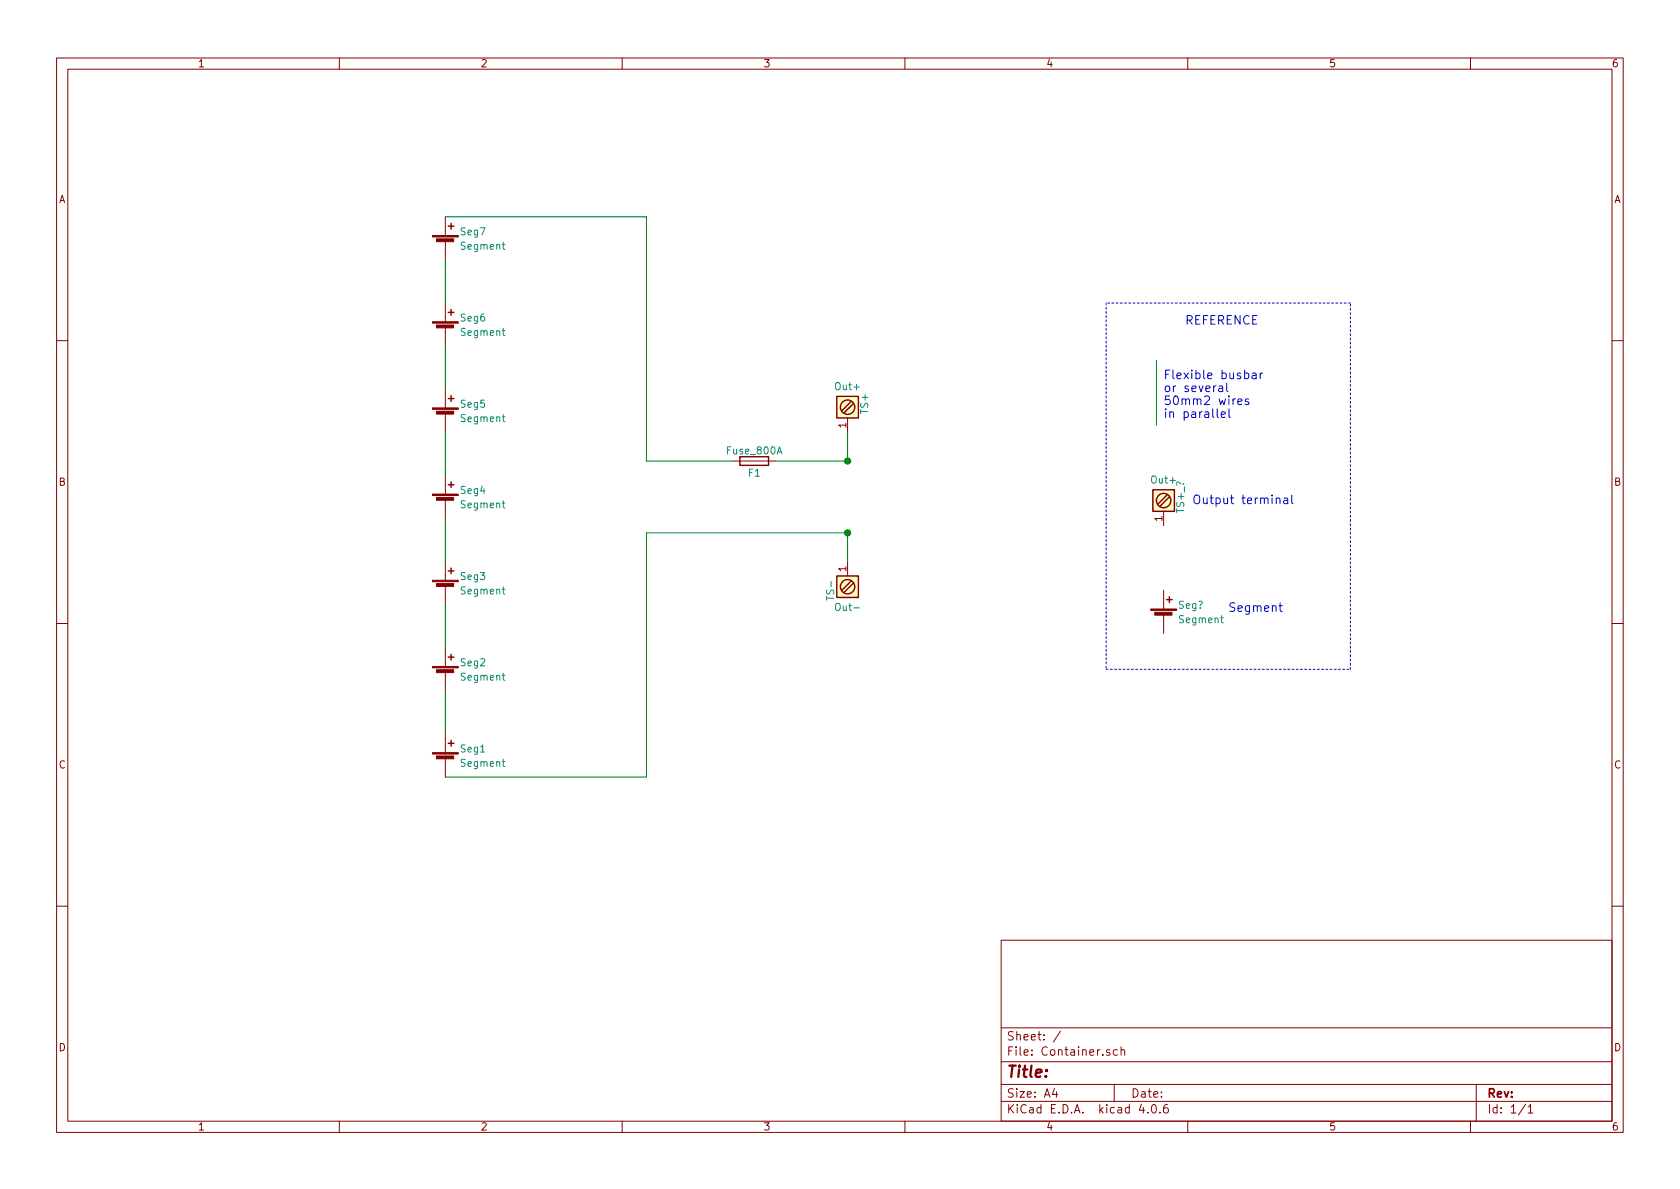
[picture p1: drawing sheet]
<svg xmlns="http://www.w3.org/2000/svg" width="297mm" height="210mm" viewBox="0 0 297 210" stroke-linecap="round" stroke-linejoin="round" font-family="sans-serif">
<g fill="none" stroke="#840000" stroke-width=".18">
<path d="M10 10.3h277v189.9h-277zM12 12.2h273v186.1h-273zM60 10.3v1.9M110 10.3v1.9M160 10.3v1.9M210 10.3v1.9M260 10.3v1.9M78.7 38.3v3.4M78.7 42.7v3.3M78.7 53.6v3.3M78.7 57.9v3.3M10 60.2h2"/>
<path d="M78.7 68.8v3.3M78.7 73.1v3.3M149.9 73.9v2.5M285 60.2h2M78.7 84.1v3.3M78.7 88.4v3.3M78.7 99.3v3.3M129.5 81.5h7.7M149.9 99.3v2.5M205.7 90.4v2.6M10 110.3h2M78.7 103.6v3.3"/>
<path d="M78.7 114.5v3.4M78.7 118.9v3.3M205.7 104.4v3.3M205.7 108.7v3.3M285 110.3h2M78.7 129.8v3.3M78.7 134.1v3.3M10 160.2h2M177 166.3h108v32h-108zM285 160.2h2M60 198.3v1.9M110 198.3v1.9"/>
<path d="M160 198.3v1.9M177 194.8h108M177 191.8h108M177 187.8h108M177 181.8h108M186.4 192.5l-.3 1h.9M186.8 193v1M187.5 182.3l-1.3 2M196.2 185.7a.37 .37 0 0 0-.6 .1l.1 .2 .5 .2 .1 .1-.2 .3-.5-.1M197 191.8v3M197.6 185.7l-.5-.1-.3 .3 .1 .6 .2 .1 .5-.1M198.2 185.7l.2-.1 .4 .1 .1 .9"/>
<path d="M198.2 185.1v1.5M201.8 195.2l-.4 1.1h1M202.9 196.7v.1M203.8 195.4l.1-.1a.81 .81 0 0 1 .6 .6 .81 .81 0 0 1-.3 .8l-.1 .1a.8 .8 0 0 1-.6-.6 .8 .8 0 0 1 .3-.8zM205.1 196.7v.1M206.4 195.3a.59 .59 0 0 0-.7 .7l.1 .7 .2 .1 .5-.1 .1-.5-.2-.2-.4-.1-.3 .3M210 198.3v1.9M260 198.3v1.9M261 191.8v6.5M269.7 195.2l-1.2 2M270.2 195.8l.4-.5v1.5M270.2 196.8h.8"/>
</g>
<g fill="#840000" stroke="#840000" stroke-width=".18">
<path d="M76.5 133.1h4.5v.2h-4.5z"/>
<path d="M77.2 133.7h3v.5h-3z"/>
<path d="M76.5 117.9h4.5v.2h-4.5z"/>
<path d="M77.2 118.4h3v.5h-3z"/>
<path d="M76.5 102.6h4.5v.3h-4.5z"/>
<path d="M77.2 103.2h3v.5h-3z"/>
<path d="M76.5 87.4h4.5v.2h-4.5z"/>
<path d="M77.2 88h3v.5h-3z"/>
<path d="M76.5 72.1h4.5v.3h-4.5z"/>
<path d="M77.2 72.7h3v.5h-3z"/>
<path d="M76.5 56.9h4.5v.2h-4.5z"/>
<path d="M77.2 57.5h3v.5h-3z"/>
<path d="M76.5 41.7h4.5v.2h-4.5z"/>
<path d="M77.2 42.2h3v.5h-3z"/>
<path d="M203.5 107.7h4.5v.2h-4.5z"/>
<path d="M204.2 108.3h3v.5h-3z"/>
</g>
<g fill="none" stroke="#840000" stroke-width=".25">
<path d="M79.2 40h1.1M79.8 39.5v1M79.2 55.2h1.1M79.8 54.7v1M79.2 70.5h1.1M79.8 70v1M148 70.1h3.8v3.8h-3.8zM150.5 71l-1.7 1.6M150.9 71.4l-1.7 1.6M79.2 85.7h1.1M79.8 85.2v1M130.8 80.8h5.1v1.5h-5.1z"/>
<path d="M203.8 86.6h3.8v3.8h-3.8zM206.4 87.5l-1.7 1.6M206.8 87.9l-1.7 1.6M79.2 116.2h1.1M79.2 101h1.1M79.8 100.5v1M79.8 115.7v1M148 101.8h3.8v3.9h-3.8zM150.5 102.7l-1.7 1.7M150.9 103.1l-1.7 1.7M206.2 106h1.1M206.8 105.5v1"/>
<path d="M79.2 131.4h1.1M79.8 130.9v1"/>
<circle cx="149.9" cy="72" r="1.27"/>
<circle cx="205.7" cy="88.5" r="1.27"/>
<circle cx="149.9" cy="103.8" r="1.27"/>
</g>
<g fill="none" stroke="#008484" stroke-width=".18">
<path d="M88.8 58.5h.5M88.8 43.2h.5M89 58.1v1l.3 .2M89 42.8v1.1l.3 .2M88.8 73.7h.5M89 73.3v1.1l.3 .2M88.8 88.9h.5M89 88.5v1.1l.3 .2M88.8 119.4h.5M88.8 104.2h.5M89 119v1.1l.3 .2M89 103.8v1l.3 .2"/>
<path d="M215.8 109.3h.5M216 108.9v1l.3 .2M88.8 134.7h.5M89 134.3v1l.3 .2"/>
</g>
<path d="M78.7 38.3h35.6v43.2h15.2M78.7 46v7.6M78.7 61.2v7.6M78.7 76.4v7.7M149.9 76.4v5.1h-12.7M204.5 63.7v11.5M78.7 91.7v7.6M149.9 99.3v-5.1h-35.6v43.2h-35.6M78.7 106.9v7.6M78.7 122.2v7.6" fill="none" stroke="#008400" stroke-width=".18"/>
<g fill="#ffffc2" stroke="#ffffc2" stroke-width=".18">
<path d="M148 70.1h3.8v3.8h-3.8z"/>
<path d="M148 101.8h3.8v3.9h-3.8z"/>
<path d="M203.8 86.6h3.8v3.8h-3.8z"/>
</g>
<g fill="#008400" stroke="#008400" stroke-width=".25">
<circle cx="149.9" cy="94.2" r=".51"/>
<circle cx="149.9" cy="81.5" r=".51"/>
</g>
<g fill="none" stroke="#0000c2" stroke-width=".18">
<path d="M215.2 72.3v1.3l.2 .2M215.5 68.3h.6l.1 1M215.9 73.3l.8-.1-.1-.3-.4-.1-.3 .2 .1 .8h.6M216.2 68.6l-.5 .1a.3 .3 0 0 0-.3 .3 .3 .3 0 0 0 .3 .3l.5-.1M216.9 67.7v1.4l.2 .2M217.3 72.3v1.3l.2 .2M218.9 71l.7-.1-.1-.3-.4-.1-.2 .3v.7h.6M220.8 70.6l-.4-.1-.2 .3v.2l.6 .1v.4h-.6M221.4 66h.6l.1 1M222.1 66.3l-.5 .1a.3 .3 0 0 0-.2 .3 .3 .3 0 0 0 .2 .3l.5-.1M222.8 66v1M223.2 66h-.2l-.2 .3"/>
<path d="M225.7 88.2v-.1a.36 .36 0 0 1 .6 .2v.8M227 88.1h.6l.1 1M227.7 88.4l-.5 .1a.3 .3 0 0 0-.3 .3 .3 .3 0 0 0 .3 .3l.5-.1M228.4 87.5v1.4l.2 .2M226.1 107.1h.6M226.3 106.6v1.3l.4 .2"/>
</g>
<path d="M195.6 53.6v64.8M238.8 53.6h-43.2M195.6 118.4h43.2M238.8 118.4v-64.8" fill="none" stroke="#0000c2" stroke-width=".18" stroke-dasharray=".3 .4"/>
<text font-size="2.8" fill="#840000" x="178" y="190.5">Title:</text>
<g font-size="2.1" fill="#0000c2">
<text x="209.5" y="57.4">REFERENCE</text>
<text x="205.7" y="67.1">Flexible busbar</text>
<text x="205.7" y="69.3">or several</text>
<text x="205.7" y="71.6">50mm2 wires</text>
<text x="205.7" y="73.9">in parallel</text>
<text x="210.8" y="89.1">Output terminal</text>
<text x="217.2" y="108.2">Segment</text>
</g>
<g font-size="2.1" fill="#840000">
<text x="178" y="184">Sheet: /</text>
<text x="178" y="186.7">File: Container.sch</text>
<text x="178" y="196.9">KiCad E.D.A. kicad 4.0.6</text>
<text x="178" y="194.1">Size: A4</text>
<text x="200" y="194.1">Date:</text>
<text x="263" y="194.1">Rev:</text>
<text x="263" y="196.9">Id: 1/1</text>
</g>
<g font-size="1.8" fill="#840000">
<text x="35" y="11.9">1</text>
<text x="85" y="11.9">2</text>
<text x="135" y="11.9">3</text>
<text x="185" y="11.9">4</text>
<text x="235" y="11.9">5</text>
<text x="285" y="11.9">6</text>
<text x="10.4" y="35.9">A</text>
<text x="285.4" y="35.9">A</text>
<text x="149.6" y="75.7" transform="rotate(-90 149.6 75.7)">1</text>
<text x="10.4" y="85.9">B</text>
<text x="285.4" y="85.9">B</text>
<text x="205.5" y="92.2" transform="rotate(-90 205.5 92.2)">1</text>
<text x="149.6" y="101.1" transform="rotate(-90 149.6 101.1)">1</text>
<text x="10.4" y="135.9">C</text>
<text x="285.4" y="135.9">C</text>
<text x="10.4" y="185.9">D</text>
<text x="285.4" y="185.9">D</text>
<text x="35" y="199.9">1</text>
<text x="85" y="199.9">2</text>
<text x="135" y="199.9">3</text>
<text x="185" y="199.9">4</text>
<text x="235" y="199.9">5</text>
<text x="285" y="199.9">6</text>
</g>
<g font-size="1.8" fill="#008484">
<text x="81.5" y="41.6">Seg7</text>
<text x="81.6" y="44.1">Segment</text>
<text x="81.5" y="56.8">Seg6</text>
<text x="81.6" y="59.4">Segment</text>
<text x="147.8" y="69">Out+</text>
<text x="81.5" y="72.1">Seg5</text>
<text x="81.6" y="74.6">Segment</text>
<text x="153.5" y="73" transform="rotate(-90 153.5 73)">TS+</text>
<text x="128.7" y="80.3">Fuse_800A</text>
<text x="81.5" y="87.3">Seg4</text>
<text x="81.6" y="89.9">Segment</text>
<text x="132.3" y="84.3">F1</text>
<text x="203.7" y="85.5">Out+</text>
<text x="209.4" y="90.5" transform="rotate(-90 209.4 90.5)">TS+_?</text>
<text x="81.5" y="102.6">Seg3</text>
<text x="81.6" y="105.1">Segment</text>
<text x="147.5" y="105.8" transform="rotate(-90 147.5 105.8)">TS-</text>
<text x="208.4" y="107.6">Seg?</text>
<text x="148.1" y="108">Out-</text>
<text x="208.6" y="110.2">Segment</text>
<text x="81.5" y="117.8">Seg2</text>
<text x="81.6" y="120.3">Segment</text>
<text x="81.5" y="133">Seg1</text>
<text x="81.6" y="135.6">Segment</text>
</g>
</svg>
